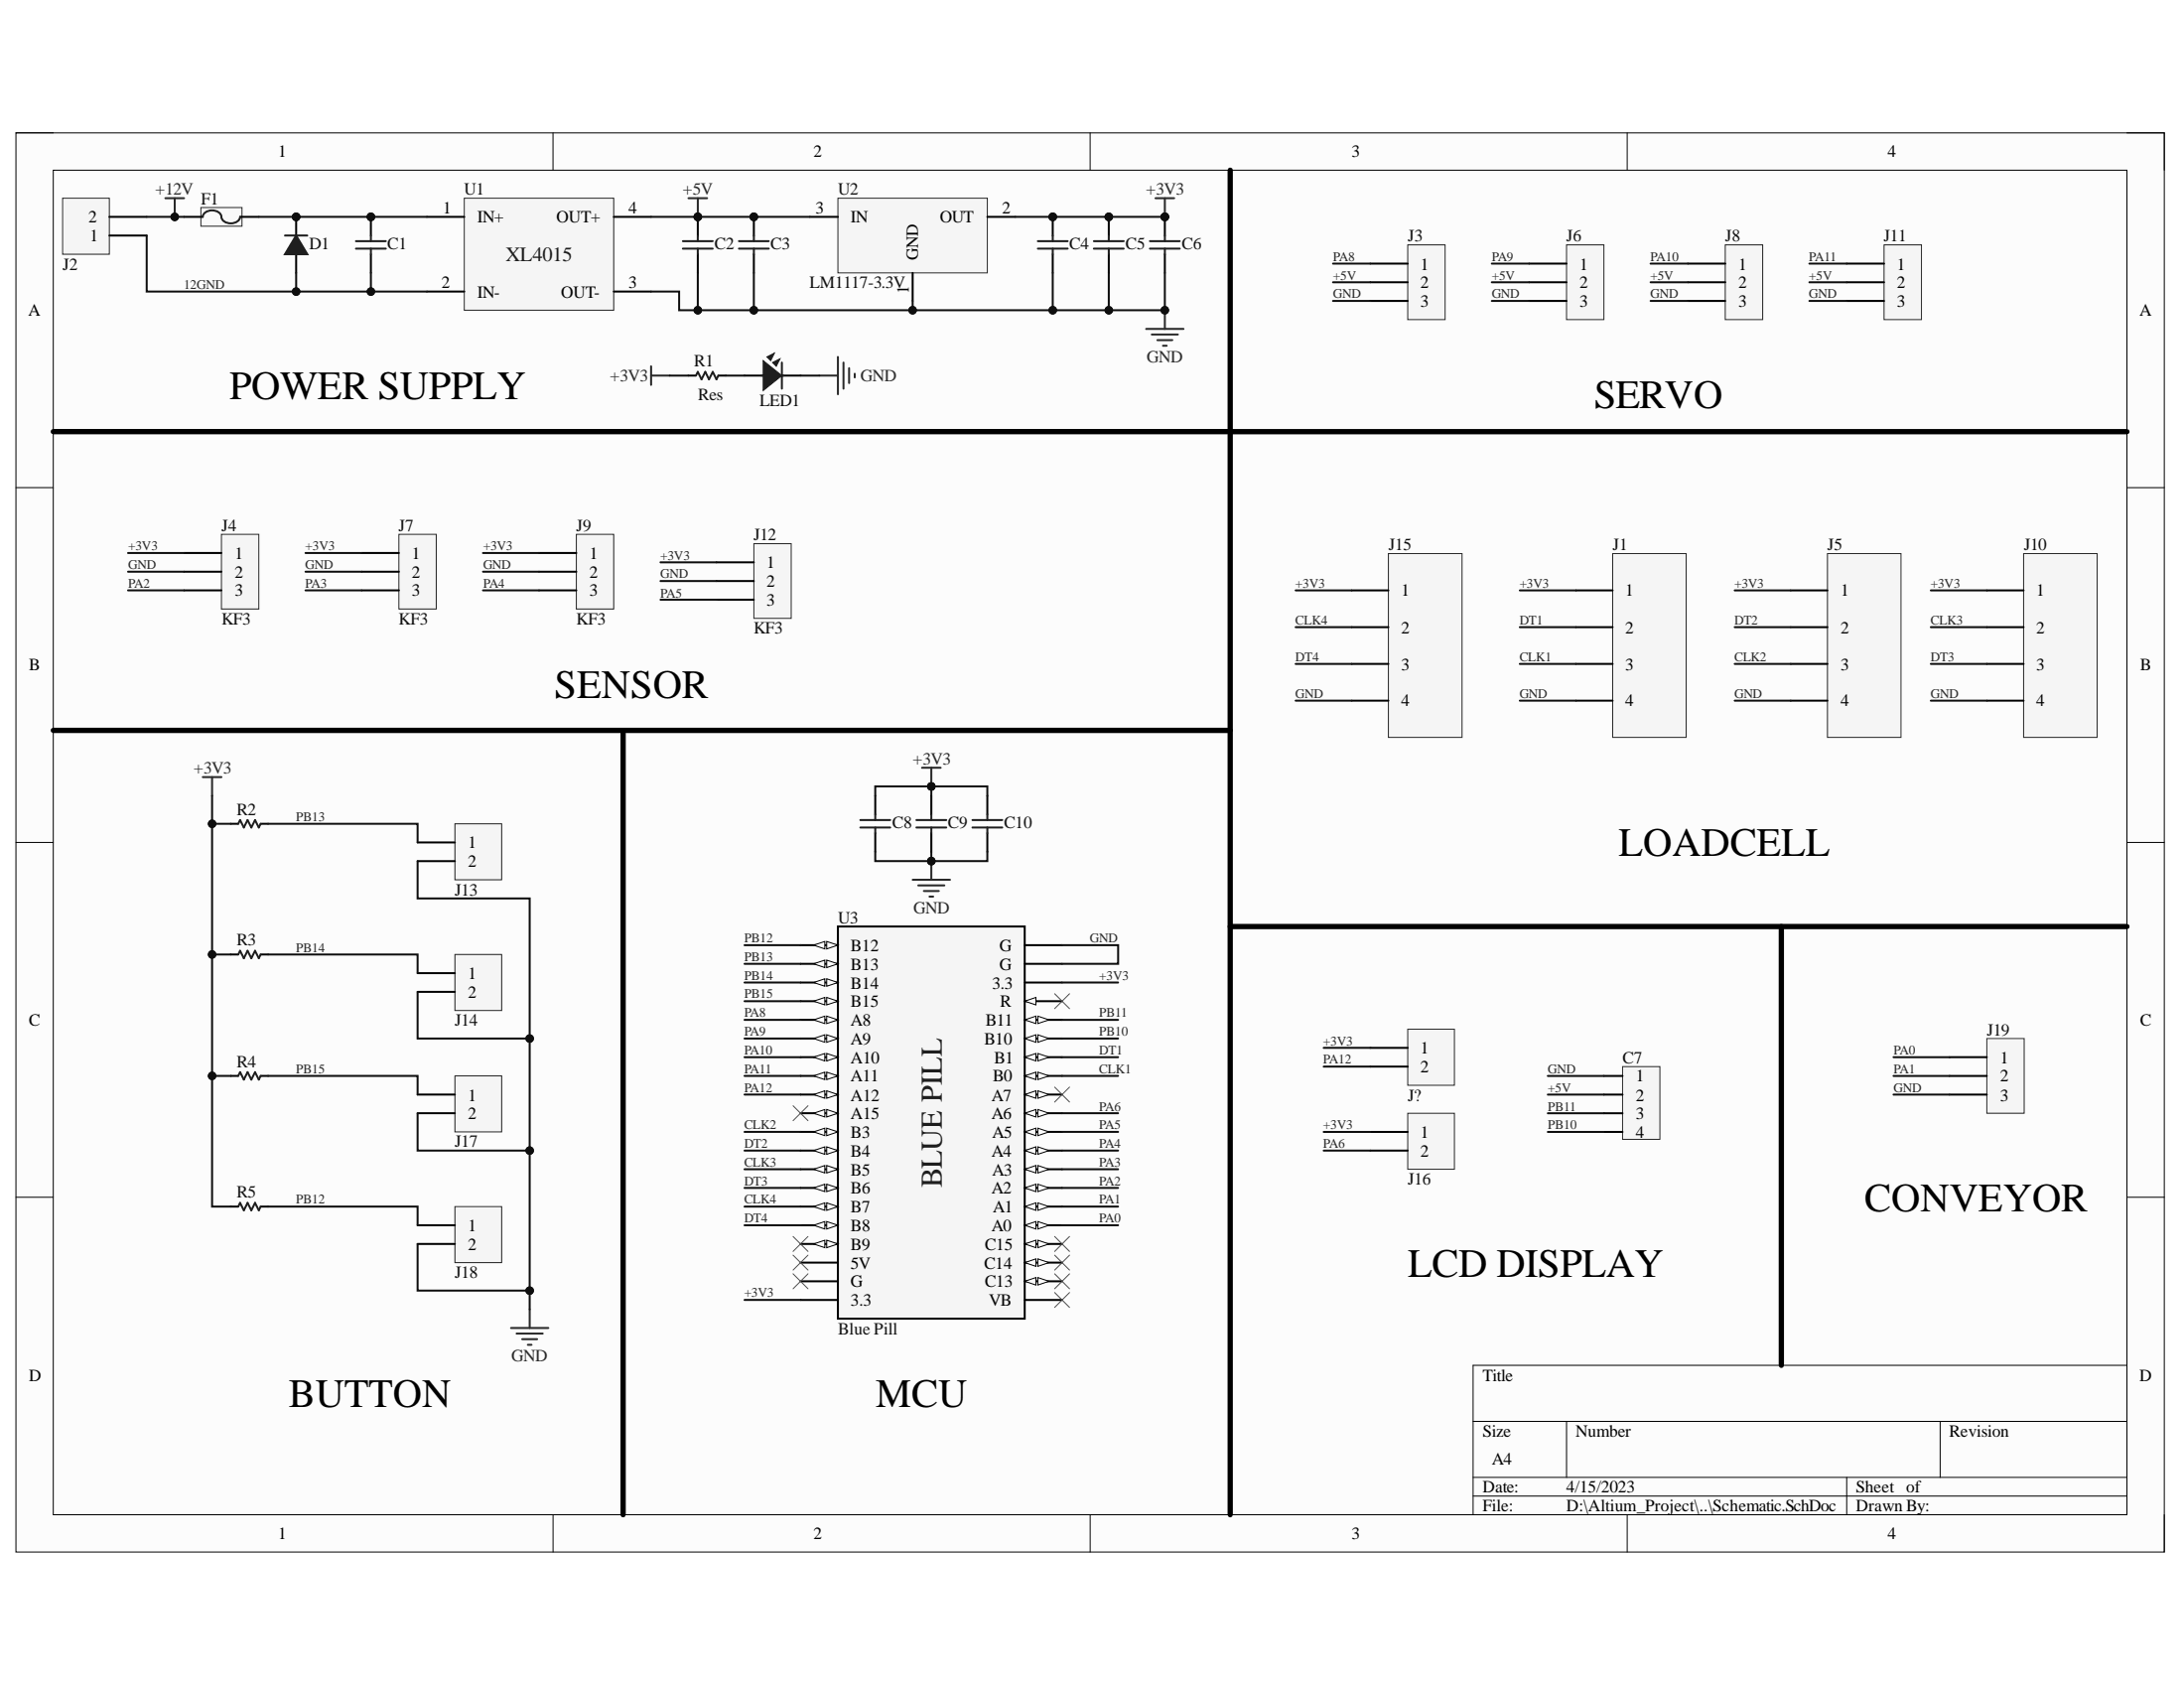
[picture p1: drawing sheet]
# Altium project Do_an_Dien_tu_CB.PrjPcb
1 sheet, 41 parts. Net scope: global (net labels, ports and power ports of the same name join across sheets).
Board file: PCB1.PcbDoc

## Sheet Schematic.SchDoc
size A4; SheetNumber: 1; SheetTotal: 1

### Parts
C1  104  [tu gom]  (value not drawn)
C2  104  [tu gom]  (value not drawn)
C3  106  [tu gom]  (value not drawn)
C4  104  [tu gom]  (value not drawn)
C5  106  [tu gom]  (value not drawn)
C6  104  [tu gom]  (value not drawn)
C7  Header4  [Header4]  (value not drawn)
C8  104  [tu gom]  (value not drawn)
C9  106  [tu gom]  (value not drawn)
C10  104  [tu gom]  (value not drawn)
D1  100v  [DIODE 1A]  (value not drawn)
F1  520  [De Cau Chi 520 630]  (value not drawn)
J1  KF4  [KF4-5.08]  (value not drawn)
J2  KF2  [KF2-5.08]  (value not drawn)
J3  KF3  [KF3-5.08]  (value not drawn)
J4  KF3  [KF3-5.08]
J5  KF4  [KF4-5.08]  (value not drawn)
J6  KF3  [KF3-5.08]  (value not drawn)
J7  KF3  [KF3-5.08]
J8  KF3  [KF3-5.08]  (value not drawn)
J9  KF3  [KF3-5.08]
J10  KF4  [KF4-5.08]  (value not drawn)
J11  KF3  [KF3-5.08]  (value not drawn)
J12  KF3  [KF3-5.08]
J13  KF2  [KF2-5.08]  (value not drawn)
J14  KF2  [KF2-5.08]  (value not drawn)
J15  KF4  [KF4-5.08]  (value not drawn)
J16  KF2  [KF2-5.08]  (value not drawn)
J17  KF2  [KF2-5.08]  (value not drawn)
J18  KF2  [KF2-5.08]  (value not drawn)
J19  KF3  [KF3-5.08]  (value not drawn)
J?  KF2  [KF2-5.08]  (value not drawn)
LED1  LED  [LED-3MM-YELLOW]  (value not drawn)
R1  Res  [RES-1/2W]
R2  Res  [RES-1/2W]  (value not drawn)
R3  Res  [RES-1/2W]  (value not drawn)
R4  Res  [RES-1/2W]  (value not drawn)
R5  Res  [RES-1/2W]  (value not drawn)
U1  XL4015  [XL4015 MODULE]  (value not drawn)
U2  LM1117-3.3V  [TO220-123]
U3  Blue Pill  [Blue Pill STM32F103]

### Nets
+3V3: C4.1 C5.1 C6.1 C8.1 C9.1 C10.1 J1.1 J4.1 J5.1 J7.1 J9.1 J10.1 J12.1 J15.1 J16.1 J?.1 R1.2 R2.2 R3.2 R4.2 R5.2 U2.2(OUT) U3.20(3.3) U3.38(3.3)
+5V: C2.1 C3.1 C7.2 J3.2 J6.2 J8.2 J11.2 U1.4(OUT+) U2.3(IN)
+12V: F1.1 J2.2
GND: C2.2 C3.2 C4.2 C5.2 C6.2 C7.1 C8.2 C9.2 C10.2 J1.4 J3.3 J4.2 J5.4 J6.3 J7.2 J8.3 J9.2 J10.4 J11.3 J12.2 J13.2 J14.2 J15.4 J17.2 J18.2 J19.3 LED1.2 U1.3(OUT-) U2.1(GND) U3.39(G) U3.40(G)
12GND: C1.2 D1.1(A) J2.1 U1.2(IN-)
CLK1: J1.3 U3.33(B0)
CLK2: J5.3 U3.11(B3)
CLK3: J10.2 U3.13(B5)
CLK4: J15.2 U3.15(B7)
DT1: J1.2 U3.34(B1)
DT2: J5.2 U3.12(B4)
DT3: J10.3 U3.14(B6)
DT4: J15.3 U3.16(B8)
PA0: J19.1 U3.25(A0)
PA1: J19.2 U3.26(A1)
PA2: J4.3 U3.27(A2)
PA3: J7.3 U3.28(A3)
PA4: J9.3 U3.29(A4)
PA5: J12.3 U3.30(A5)
PA6: J16.2 U3.31(A6)
PA8: J3.1 U3.5(A8)
PA9: J6.1 U3.6(A9)
PA10: J8.1 U3.7(A10)
PA11: J11.1 U3.8(A11)
PA12: J?.2 U3.9(A12)
PB10: C7.4 U3.35(B10)
PB11: C7.3 U3.36(B11)
PB12: J18.1 R5.1 U3.1(B12)
PB13: J13.1 R2.1 U3.2(B13)
PB14: J14.1 R3.1 U3.3(B14)
PB15: J17.1 R4.1 U3.4(B15)
NetC1_1: C1.1 D1.2(K) F1.2 U1.1(IN+)
NetLED1_1: LED1.1 R1.1

Not connected (* = marked no-connect by the designer): U3 10(A15)* 17(B9)* 18(5V)* 19(G)* 21(VB)* 22(C13)* 23(C14)* 24(C15)* 32(A7)* 37(R)*

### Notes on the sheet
- POWER SUPPLY
- SERVO
- SENSOR
- LOADCELL
- CONVEYOR
- LCD DISPLAY
- BUTTON
- (near U3) MCU
